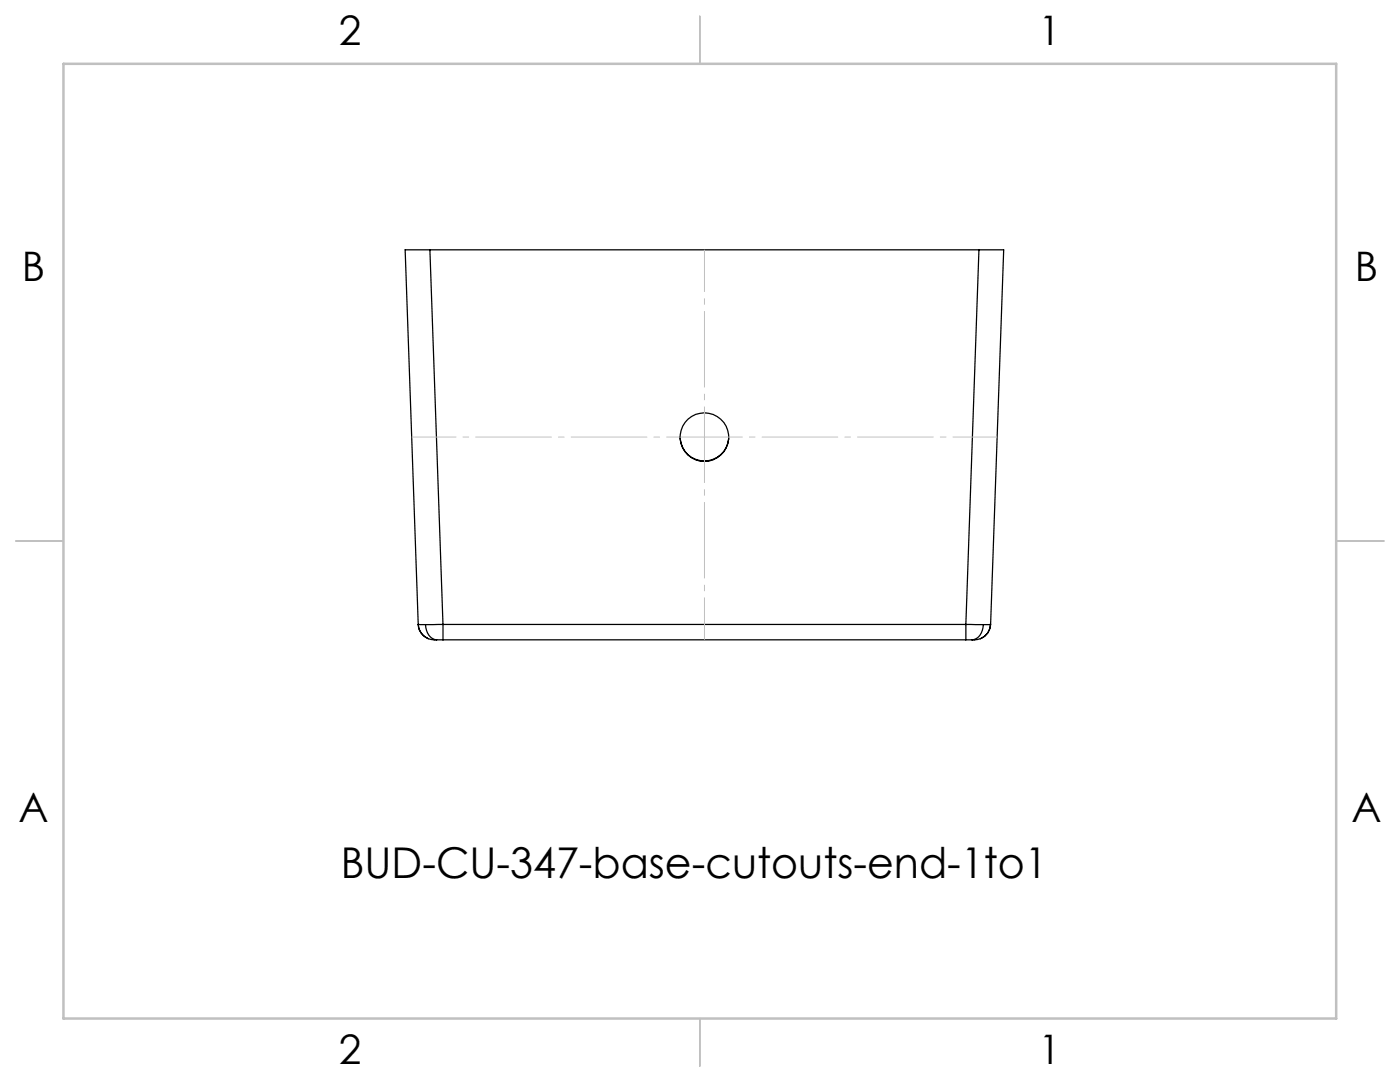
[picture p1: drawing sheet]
<svg xmlns="http://www.w3.org/2000/svg" width="279mm" height="216mm" viewBox="0 0 279 216" stroke-linecap="round" stroke-linejoin="round" font-family="sans-serif">
<g fill="none" stroke="#000" stroke-width=".25">
<path d="M85.8 49.8h-4.9l2.6 74.8M85.8 49.8h109.6M85.8 49.8l2.6 74.8M195.4 49.8h4.9l-2.6 74.8M195.4 49.8l-2.6 74.8M135.7 87.1a4.9 4.9 0 0 0 4.9 4.9 4.9 4.9 0 0 0 4.8-4.9M83.5 124.6a3.2 3.2 0 0 0 2 2.9M83.5 124.6a3.3 3.3 0 0 0 3.6 3.1M83.5 124.6h1.4M84.9 124.6a2.83 2.83 0 0 0 2.2 3.1M87.1 127.7h1.3M88.4 124.6h-3.5"/>
<path d="M88.4 124.6v3.1M88.4 124.6h104.4M88.4 127.7h104.4M192.8 124.6h3.5M192.8 124.6v3.1M192.8 127.7h1.2M196.3 124.6a2.81 2.81 0 0 1-2.3 3.1M197.7 124.6a3.1 3.1 0 0 1-2 2.9M197.7 124.6h-1.4M197.7 124.6a3.3 3.3 0 0 1-3.7 3.1"/>
<circle cx="140.6" cy="87.2" r="4.9"/>
</g>
<path d="M140.6 49.8v77.8" fill="none" stroke="#c0c0c0" stroke-width=".2" stroke-dasharray="15.2 1.3 1.3 1.3" stroke-dashoffset="6.8" stroke-linecap="butt"/>
<path d="M82.2 87.2h116.8" fill="none" stroke="#c0c0c0" stroke-width=".2" stroke-dasharray="15.2 1.3 1.3 1.3" stroke-dashoffset="6.3" stroke-linecap="butt"/>
<path d="M139.7 3.2v9.5M3.1 107.9h9.6M266.7 107.9h9.5M139.7 203.2v9.6" fill="none" stroke="#c0c0c0" stroke-width=".25"/>
<path d="M12.7 12.7h254v190.5h-254z" fill="none" stroke="#c0c0c0" stroke-width=".5"/>
<text font-size="8.5" x="68" y="175.3">BUD-CU-347-base-cutouts-end-1to1</text>
<g font-size="8.1">
<text x="67.6" y="8.9">2</text>
<text x="207.3" y="8.9">1</text>
<text x="4.4" y="56.2">B</text>
<text x="270.4" y="56.2">B</text>
<text x="3.7" y="164.1">A</text>
<text x="269.7" y="164.1">A</text>
<text x="67.6" y="212.4">2</text>
<text x="207.3" y="212.4">1</text>
</g>
</svg>
